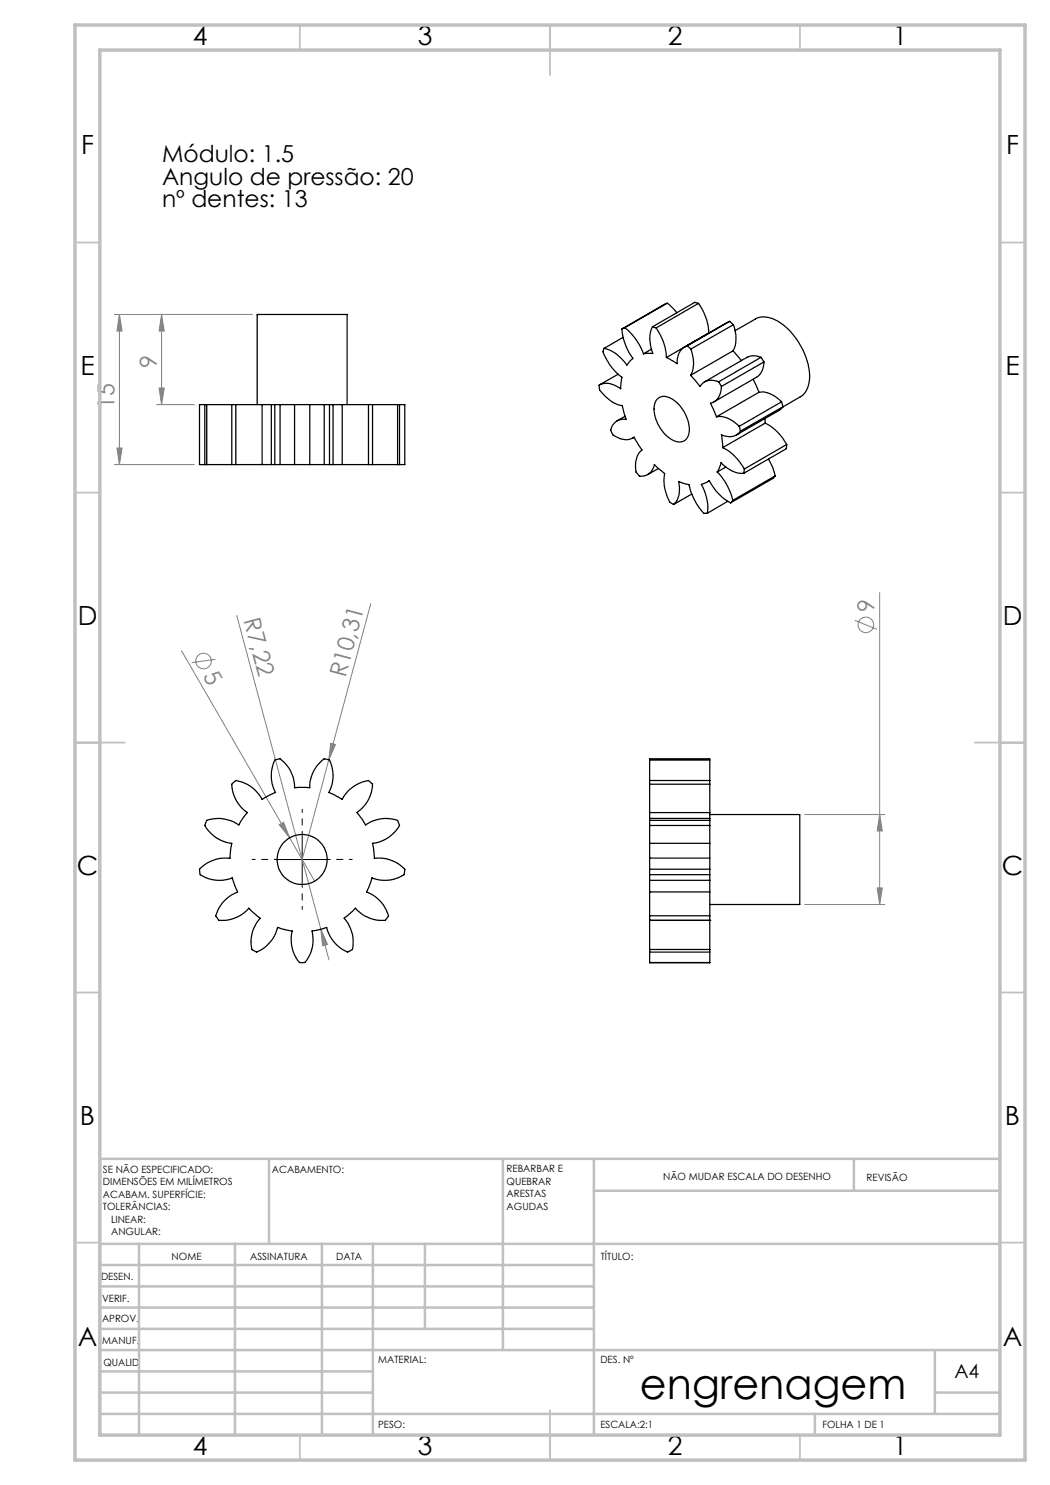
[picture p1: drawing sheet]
<svg xmlns="http://www.w3.org/2000/svg" width="210mm" height="297mm" viewBox="0 0 210 297" stroke-linecap="round" stroke-linejoin="round" font-family="sans-serif">
<g fill="none" stroke="#808080" stroke-width=".2">
<path d="M22.9 62.9h27.5M23.9 62.9l.5 3.3h-1zM23.9 62.9v30M31.8 77.6h1l-.5 3.3zM32.3 62.9v18M32.3 62.9l.5 3.3h-1zM22.9 92.9h16M23.4 89.6h1l-.5 3.3zM31.3 80.9h7.6M175.9 118.5v62.4M36.3 130.1l21.6 37.5M43.1 131.9l-4.8 .6"/>
<path d="M47.3 123.1l16.9 62.7M74.2 120.7l-8.4 31.3M171 124.1l4.4 1.8M65.8 152l-5.4 19.9M66.1 148.7l1 .2-1.3 3.1zM55.8 165l.9-.5 1.2 3.1zM57.9 167.6l5 8.6M160.9 162.9h16.1M175.4 177.6h1.1l-.6 3.3zM175.9 162.9l.6 3.3h-1.1zM64.2 185.8l1.3 3.1-1 .3zM64.2 185.8l1.6 6.2"/>
<path d="M160.9 180.9h16.1"/>
<circle cx="40.7" cy="132.2" r="1.56"/>
<circle cx="173.2" cy="125" r="1.55"/>
</g>
<path d="M55.4 171.9h-5M60.4 166.9v-5M60.4 176.9v5M65.4 171.9h5" fill="none" stroke="#000" stroke-width=".2" stroke-dasharray="15.2 1.3 1.3 1.3" stroke-dashoffset="14.6"/>
<path d="M55.4 171.9h10M60.4 166.9v10" fill="none" stroke="#000" stroke-width=".2"/>
<g fill="none" stroke="#c0c0c0" stroke-width=".35">
<path d="M60 5v5M110 5v10M160 5v5M15 48.5h5M200 48.5h5M15 98.5h5M200 98.5h5M15 148.5h10M195 148.5h10M15 198.5h5M200 198.5h5M15 248.5h5"/>
<path d="M200 248.5h5M60 287v5M110 282v10M160 287v5"/>
</g>
<g fill="none" stroke="#c0c0c0" stroke-width=".5">
<path d="M53.8 231.8v17M100.6 231.8v38.2M118.8 231.8v55.2M118.8 238.2h81.2M170.8 231.8v6.4M200 231.8h-180v55.2M20 248.8h180M20 257.3h98.8M20 253h98.8M27.8 248.8v38.2M47 248.8v38.2M64.4 248.8v38.2"/>
<path d="M74.6 248.8v38.2M85 248.8v17M20 265.8h98.8M20 261.5h98.8M20 278.5h54.6M20 274.3h54.6M20 270h180M187 278.5h13M187 270v12.8M20 282.8h180M163 282.8v4.2"/>
</g>
<path d="M15 5h190v287h-190zM20 10h180v277h-180z" fill="none" stroke="#c0c0c0" stroke-width=".7"/>
<g fill="#808080">
<path d="M64.2 185.8l1.3 3.1-1 .3z"/>
<path d="M55.8 165l.9-.5 1.2 3.1z"/>
<path d="M66.1 148.7l1 .2-1.3 3.1z"/>
<path d="M175.4 177.6h1.1l-.6 3.3zM175.9 162.9l.6 3.3h-1.1z"/>
<path d="M23.9 62.9l.5 3.3h-1zM23.4 89.6h1l-.5 3.3zM32.3 62.9l.5 3.3h-1zM31.8 77.6h1l-.5 3.3z"/>
</g>
<g fill="none" stroke="#000" stroke-width=".25">
<path d="M120.8 69.7l-.2 .5a10.3 10.3 0 0 0 3.8 5.3l-.3 2.2a4 4 0 0 0-4.3-.7l.1 .7a7.3 7.3 0 0 0 4.6 3.4l.7 2.8a2.55 2.55 0 0 0-3 2.2v.1a2.01 2.01 0 0 0 1.7 1.5 2.96 2.96 0 0 0 2.9-.2M123.6 74.9l-3.7 2.1M124.4 65.8a11.3 11.3 0 0 0 2.2 5.9l-1.2 1.3a7.8 7.8 0 0 0-4.6-3.3M124.6 67.5l-3.8 2.2M125 65.5l-.6 .3M125 65.5a11.7 11.7 0 0 1 3.7 5.3M130.3 69.8l-1.6 1M130.5 65.4a6.4 6.4 0 0 0 .1 5.3l-1.9 .1M130.5 65.4l.7 .2M131.2 65.6a10.9 10.9 0 0 1 2.1 5.9M131.4 79.9a2.11 2.11 0 0 1 2.8-.2 7.3 7.3 0 0 1 3.5 7.3 2 2 0 0 1-3.2 1 7.3 7.3 0 0 1-3.5-7.3zM133.5 60.6l1.9 1.9"/>
<path d="M133.5 60.6l-9.1 5.2M133.5 60.6l-8.5 4.9M137.4 69.2a3.3 3.3 0 0 0-2 3.5l-2.1-1.2M137.4 69.2l.8 .6M138.1 75.1l1.9 2.2a2.84 2.84 0 0 1 3.7-.9M138.2 69.8a6.4 6.4 0 0 1-.1 5.3M139.7 60.7a10.9 10.9 0 0 1 2 5.9l-8.4 4.9M139.7 60.7l-.7-.2-8.5 4.9M139.7 60.7l-8.5 4.9M143.7 76.4l.6 .9M144.3 77.3a3.2 3.2 0 0 1-2.2 3.3l1.2 2.8M145.9 64.3l.8 .6"/>
<path d="M145.9 64.3l-9 5.1M145.9 64.3l-8.5 4.9M146.6 70.2l1.7 1.9M146.6 70.2l-8.5 4.9M146.7 64.9a6.7 6.7 0 0 1-.1 5.3M146.7 64.9l-8.5 4.9M147 66.1l4.1-2.3a4.7 4.7 0 0 1 4.8 .6 14.1 14.1 0 0 1 6 11.6 4.1 4.1 0 0 1-1.8 3.4l-3.6 2M150.6 75.8l1.2 2.7M151.8 78.5a5.3 5.3 0 0 1 4.5 1.9M151.8 78.5l-8.5 4.9M152.2 71.5l.6 .9M152.2 71.5a3.1 3.1 0 0 0-2.8 0l-8.5 4.9"/>
<path d="M152.2 71.5l-8.5 4.9M152.8 72.4a3.6 3.6 0 0 1-1.5 3.1l-8.5 4.9M152.8 72.4l-8.5 4.9M41 92.9h.3M41 80.9h.3M41 80.9h-1.1v12h1.1M41 80.9v12M41.3 92.9h5.1M41.3 80.9h5.1M41.3 80.9v12M46.4 92.9h.8M46.4 80.9h.8"/>
<path d="M46.4 80.9v12M47.2 92.9h5.2M47.2 80.9h5.2M47.2 80.9v12M51.4 80.9v-18h18v18M52.4 92.9h1.9M52.4 80.9h1.9M52.4 80.9v12M54.3 92.9h.7M54.3 80.9h.7M54.3 80.9v12M55 80.9h1"/>
<path d="M55 92.9h1M55 80.9v12M56 80.9h2.9M56 92.9h2.9M56 80.9v12M58.9 92.9h3M58.9 80.9h3M58.9 80.9v12M61.9 92.9h2.9M61.9 80.9h2.9M61.9 80.9v12M64.8 92.9h1.1"/>
<path d="M64.8 80.9h1.1M64.8 80.9v12M65.9 92.9h.7M65.9 80.9h.7M65.9 80.9v12M66.6 92.9h1.8M66.6 80.9h1.8M66.6 80.9v12M68.4 92.9h5.3M68.4 80.9h5.3M68.4 80.9v12M73.7 92.9h.8"/>
<path d="M73.7 80.9h.8M73.7 80.9v12M74.5 92.9h5M74.5 80.9h5M74.5 80.9v12M79.5 92.9h.4M79.5 80.9h.4M79.5 80.9v12M79.9 80.9h1.1v12h-1.1M79.9 80.9v12M125 83.3l-1.6 .9M126.8 87.5l1.6 2.5a4.3 4.3 0 0 0-1 4.6l.1 .2a1.01 1.01 0 0 0 1.5 .3 2.72 2.72 0 0 0 1.9-2.2l2 1.8a8.4 8.4 0 0 0 1.2 5.8l.6 .4"/>
<path d="M126.8 87.5l-.2 .1M131.7 93.7l-2.2 1.2M138.4 98.8l-3.7 2.1M141.9 96.2l-.3 .1M143.3 83.4a5.1 5.1 0 0 1 4.5 1.9M143.4 94.4l.8-1.9a5.7 5.7 0 0 0 4.6 2.1M143.4 94.4a11.6 11.6 0 0 1 3.1 5.7M144.5 89.5a9.7 9.7 0 0 1 4.4 4.3M145.2 93.4l-1.8 1M147.8 85.3l.3 .9M148.1 86.2a2.86 2.86 0 0 1-3.8 .8l.2 2.5M148.9 93.8l-.1 .8"/>
<path d="M153 83.7v.9M153 84.6a9.9 9.9 0 0 1 4.3 4.3M153 84.6l-8.5 4.9M153.7 91.8l.9 1.7 .4 1.7M155 95.2l-.4 .5-8.5 4.9M155 95.2l-8.5 4.9M156.3 80.4l.3 .9M156.3 80.4l-8.5 4.9M156.6 81.3l-.8 .8-8.5 4.9M156.6 81.3l-8.5 4.9M157.3 88.9v.8l-8.5 4.9M157.3 88.9l-8.4 4.9"/>
<path d="M134.7 100.9a4.6 4.6 0 0 0 1-4.6l2.1 .6a11.5 11.5 0 0 0 3.1 5.8h.6M145.6 100.3l-4.1 2.4M146.1 100.6a10.5 10.5 0 0 1-4.2-4.5l-1.6 .8a9.4 9.4 0 0 1 1.2 5.8M146.5 100.1l-.4 .5M46.5 156.6a1.3 1.3 0 0 1 1.8-.2 7.2 7.2 0 0 1 4.1 3.5l2.7-1.4a7.1 7.1 0 0 1-.1-6.5l1-.2a7 7 0 0 1 2.9 5.7h3a7 7 0 0 1 2.9-5.7h.3a1.3 1.3 0 0 1 1.2 1.3 7 7 0 0 1-.5 5.4l2.6 1.4a7.2 7.2 0 0 1 5.3-3.8l.2 .2a1.29 1.29 0 0 1 .5 1.7 7.2 7.2 0 0 1-3 4.5l1.7 2.5a7.3 7.3 0 0 1 6.4-.9l.4 1a7.1 7.1 0 0 1-5.4 3.6l.4 3a6.9 6.9 0 0 1 6.1 2.3l-.1 .8a6.6 6.6 0 0 1-6.5 .8l-1.1 2.8a7.2 7.2 0 0 1 4.4 4.8l-.6 .9a7.1 7.1 0 0 1-6-2.5l-2.3 2.1a6.7 6.7 0 0 1 1.6 6.3l-.8 .4a6.2 6.2 0 0 1-3.6-3.2l-.7-1.7-2.9 .7 .1 .6a7 7 0 0 1-1.5 5.7h-1.1a7.1 7.1 0 0 1-1.4-6.3l-3-.7a7.2 7.2 0 0 1-4.2 4.9l-.9-.5a7 7 0 0 1 1.6-6.2l-2.2-2.1a7.3 7.3 0 0 1-6 2.5l-.7-.9a7.1 7.1 0 0 1 4.4-4.8l-1-2.8a6.6 6.6 0 0 1-6.5-.8l-.1-.8a6.9 6.9 0 0 1 6.1-2.3l.4-3a6.6 6.6 0 0 1-5.4-3.7l.3-.8a5.5 5.5 0 0 1 3.6-.4l1.8 .6 1.1 .6 1.7-2.5-.5-.4a7.2 7.2 0 0 1-2.6-5.3zM129.9 156.1v.7M129.9 156.8v5.7M129.9 152v4.1M129.9 152v-.2h12.1v.2M129.9 156.8h12.1M129.9 156.1h12.1M129.9 152h12.1"/>
<path d="M142 156.1v.7M142 156.8v5.7M142 152v4.1M129.9 171.6v2.2M129.9 173.8v1.1M129.9 174.9v1.2M129.9 165.1v3.6M129.9 164.1v1M129.9 163.7v.4M129.9 178.4v4.8M129.9 168.7v2.9M129.9 176.1v2.3"/>
<path d="M129.9 162.5v1.2M129.9 171.6h12.1M129.9 176.1h12.1M129.9 163.7h12.1M129.9 173.8h12.1M129.9 174.9h12.1M129.9 168.7h12.1M129.9 165.1h12.1M129.9 164.1h12.1M129.9 178.4h12.1M129.9 162.5h12.1M142 171.6v2.2"/>
<path d="M142 173.8v1.1M142 174.9v1.2M142 165.1v3.6M142 164.1v1M142 163.7v.4M142 178.4v4.8M142 168.7v2.9M142 176.1v2.3M142 162.5v1.2M142 162.9h17.9v18h-17.9M129.9 183.2v.9M129.9 184.1h.1"/>
<path d="M129.9 184.1v5.8M129.9 189.9v.5M129.9 190.4v2.1M129.9 192.5h12.1M129.9 184.1h12.1M129.9 183.2h12.1M129.9 189.9h12.1M129.9 190.4h12.1M142 183.2v.9M142 184.1h.1M142 184.1v5.8M142 189.9v.5"/>
<path d="M142 190.4v2.1"/>
<circle cx="60.4" cy="171.9" r="5"/>
</g>
<text font-size="8.5" x="128" y="279.7">engrenagem</text>
<g font-size="5.3">
<text x="38.5" y="9">4</text>
<text x="83.5" y="9">3</text>
<text x="133.6" y="9">2</text>
<text x="178.6" y="9">1</text>
<text x="16.2" y="30.8">F</text>
<text x="201.2" y="30.8">F</text>
<text x="16.1" y="75">E</text>
<text x="201.1" y="75">E</text>
<text x="15.5" y="125">D</text>
<text x="200.5" y="125">D</text>
<text x="15.4" y="175">C</text>
<text x="200.4" y="175">C</text>
<text x="16" y="225">B</text>
<text x="201" y="225">B</text>
<text x="15.5" y="269.3">A</text>
<text x="200.5" y="269.3">A</text>
<text x="38.5" y="291">4</text>
<text x="83.5" y="291">3</text>
<text x="133.6" y="291">2</text>
<text x="178.6" y="291">1</text>
</g>
<g font-size="4.7">
<text x="32.4" y="32.4">Módulo: 1.5</text>
<text x="32.4" y="36.9">Angulo de pressão: 20</text>
<text x="32.4" y="41.4">nº dentes: 13</text>
</g>
<g font-size="4.7" fill="#808080">
<text x="31.3" y="73.7" transform="rotate(-90 31.3 73.7)">9</text>
<text x="22.9" y="81.7" transform="rotate(-90 22.9 81.7)">15</text>
<text x="48.7" y="124.1" transform="rotate(75 48.7 124.1)">R7,22</text>
<text x="174.9" y="122.4" transform="rotate(-90 174.9 122.4)">9</text>
<text x="40.5" y="135.3" transform="rotate(60 40.5 135.3)">5</text>
<text x="69.1" y="135.7" transform="rotate(-75 69.1 135.7)">R10,31</text>
</g>
<text font-size="3.9" x="190.9" y="275.5">A4</text>
<g font-size="2">
<text x="20.6" y="234.6">SE NÃO ESPECIFICADO:</text>
<text x="20.6" y="237.1">DIMENSÕES EM MILÍMETROS</text>
<text x="20.6" y="239.6">ACABAM. SUPERFÍCIE:</text>
<text x="54.4" y="234.6">ACABAMENTO:</text>
<text x="101.3" y="234.5">REBARBAR E</text>
<text x="101.3" y="237">QUEBRAR</text>
<text x="101.3" y="239.5">ARESTAS</text>
<text x="132.6" y="236">NÃO MUDAR ESCALA DO DESENHO</text>
<text x="173.3" y="236.2">REVISÃO</text>
<text x="20.6" y="242.1">TOLERÂNCIAS:</text>
<text x="22.2" y="244.6">LINEAR:</text>
<text x="101.3" y="242">AGUDAS</text>
<text x="22.2" y="247.1">ANGULAR:</text>
<text x="34.3" y="252">NOME</text>
<text x="50" y="251.9">ASSINATURA</text>
<text x="67.2" y="251.9">DATA</text>
<text x="120.2" y="251.9">TÍTULO:</text>
<text x="20.2" y="256.1">DESEN.</text>
<text x="20.4" y="260.3">VERIF.</text>
<text x="20.4" y="264.4">APROV.</text>
<text x="20.5" y="268.8">MANUF.</text>
<text x="20.7" y="273.1">QUALID</text>
<text x="75.7" y="272.5">MATERIAL:</text>
<text x="120.1" y="272.5">DES. Nº</text>
<text x="75.6" y="285.5">PESO:</text>
<text x="120.1" y="285.6">ESCALA:2:1</text>
<text x="164.5" y="285.6">FOLHA 1 DE 1</text>
</g>
</svg>
